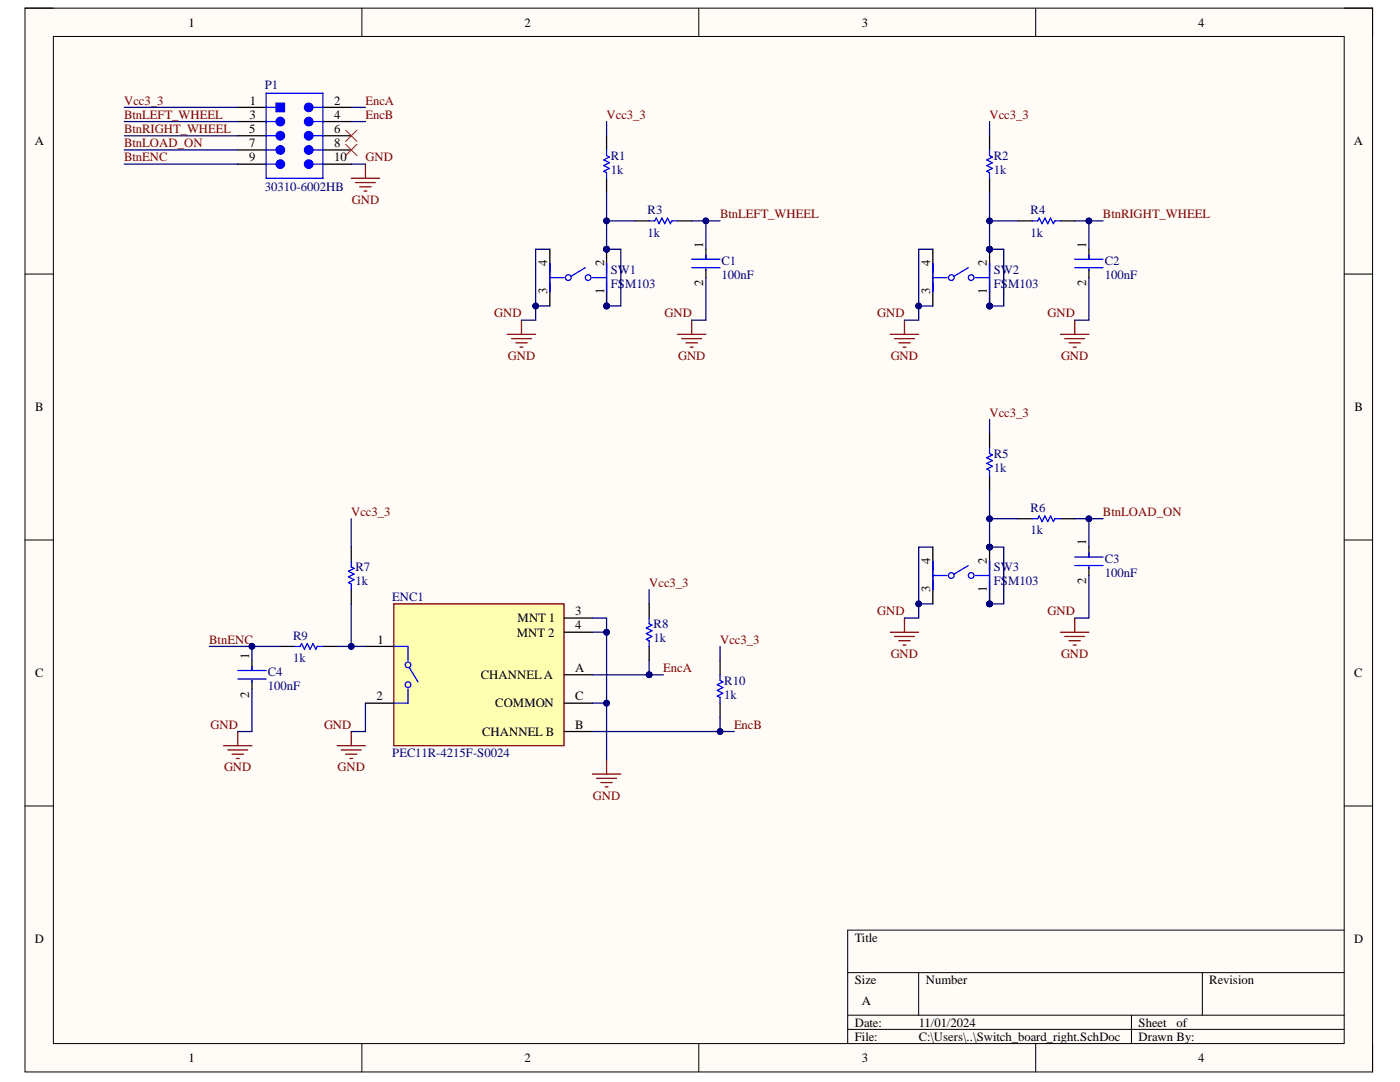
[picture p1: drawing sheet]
# Altium project Engineering_project_switch_board_right.PrjPcb
1 sheet, 19 parts. Net scope: global (net labels, ports and power ports of the same name join across sheets).
Board file: Switch_board_right_PCB.PcbDoc

## Sheet Switch_board_right.SchDoc
size A; SheetNumber: 1; SheetTotal: 1

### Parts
C1  100nF  [FP-0805-L_2_01_0_2-W_1_25-IPC_B]
C2  100nF  [FP-0805-L_2_01_0_2-W_1_25-IPC_B]
C3  100nF  [FP-0805-L_2_01_0_2-W_1_25-IPC_B]
C4  100nF  [FP-0805-L_2_01_0_2-W_1_25-IPC_B]
ENC1  PEC11R-4215F-S0024  [FP-PEC11R-4215F-S0024-MFG]
P1  30310-6002HB  [3M-30310-6002HB-10_V]
R1  1k  [RESC2013X50X30LL20T20]
R2  1k  [RESC2013X50X30LL20T20]
R3  1k  [RESC2013X50X30LL20T20]
R4  1k  [RESC2013X50X30LL20T20]
R5  1k  [RESC2013X50X30LL20T20]
R6  1k  [RESC2013X50X30LL20T20]
R7  1k  [RESC2013X50X30LL20T20]
R8  1k  [RESC2013X50X30LL20T20]
R9  1k  [RESC2013X50X30LL20T20]
R10  1k  [RESC2013X50X30LL20T20]
SW1  FSM103  [FP-FSM103-MFG]
SW2  FSM103  [FP-FSM103-MFG]
SW3  FSM103  [FP-FSM103-MFG]

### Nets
GND: C1.2 C2.2 C3.2 C4.2 ENC1.2 ENC1.3(MNT_1) ENC1.4(MNT_2) ENC1.C(COMMON) P1.10 SW1.3 SW1.4 SW2.3 SW2.4 SW3.3 SW3.4
BtnENC: C4.1 P1.9 R9.2
BtnLEFT_WHEEL: C1.1 P1.3 R3.1
BtnLOAD_ON: C3.1 P1.7 R6.1
BtnRIGHT_WHEEL: C2.1 P1.5 R4.1
EncA: ENC1.A(CHANNEL_A) P1.2 R8.1
EncB: ENC1.B(CHANNEL_B) P1.4 R10.1
Vcc3_3: P1.1 R1.2 R2.2 R5.2 R7.2 R8.2 R10.2
NetENC1_1: ENC1.1 R7.1 R9.1
NetR1_1: R1.1 R3.2 SW1.1 SW1.2
NetR2_1: R2.1 R4.2 SW2.1 SW2.2
NetR5_1: R5.1 R6.2 SW3.1 SW3.2

Not connected (* = marked no-connect by the designer): P1 6* 8*
